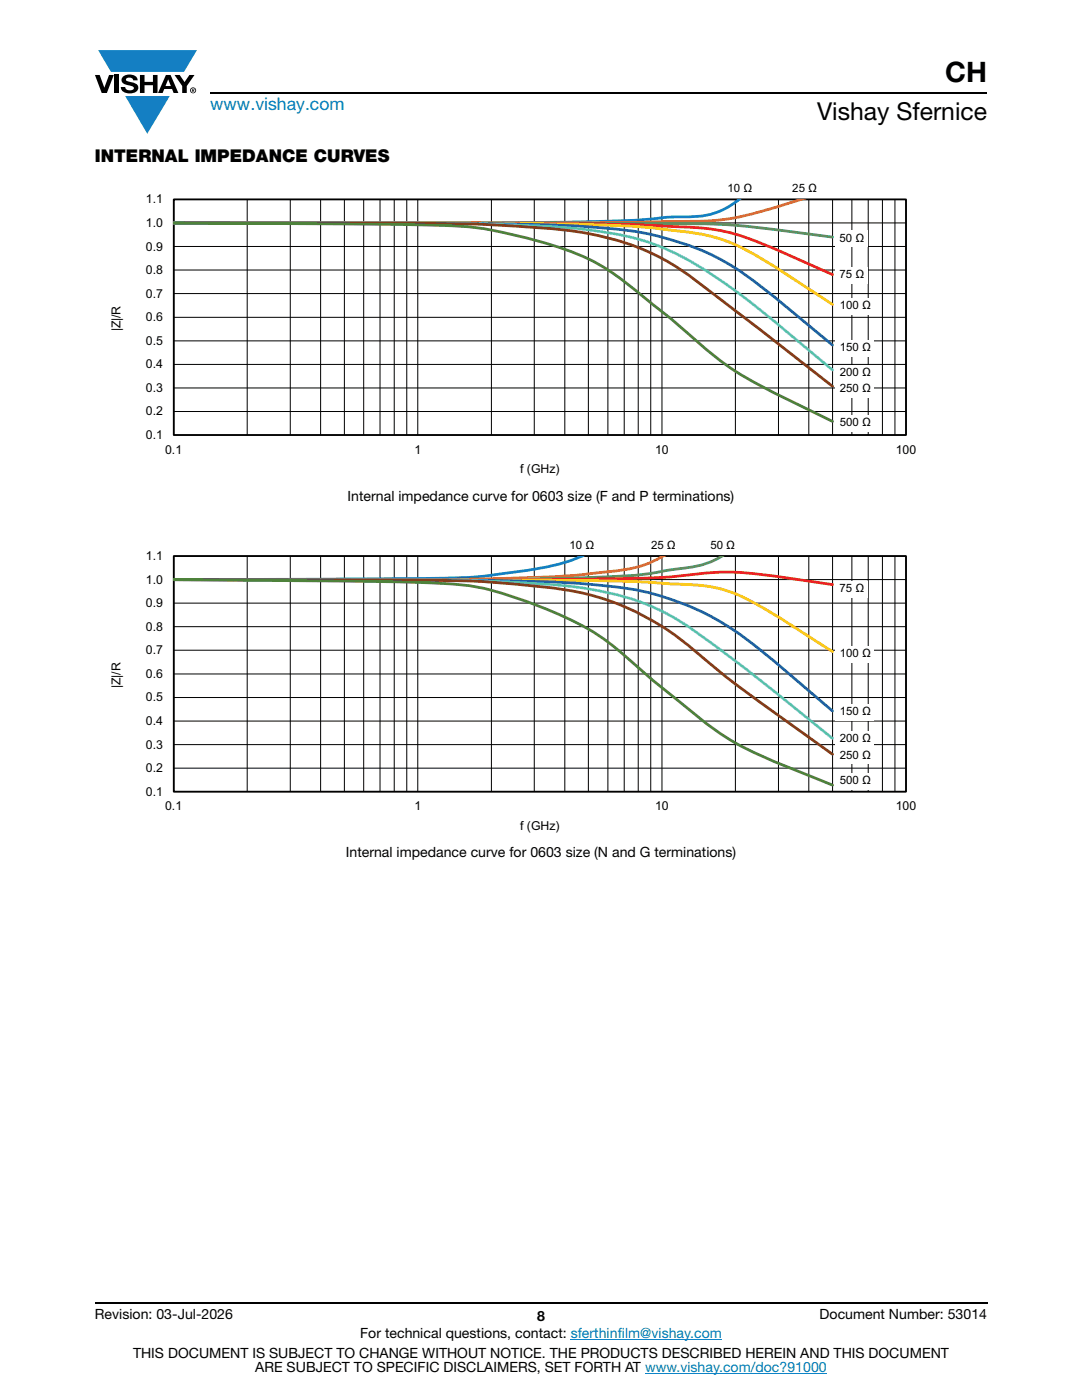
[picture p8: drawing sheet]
<svg xmlns="http://www.w3.org/2000/svg" width="216mm" height="279mm" viewBox="0 0 216 279" stroke-linecap="round" stroke-linejoin="round" font-family="sans-serif">
<g fill="#147fc3">
<path d="M19.6 10h19.7l-2.6 4.3h-1.1h-13.5z"/>
<path d="M25 19.2h8.9l-4.5 7.5z"/>
</g>
<g fill="#000">
<path d="M18.9 15h1l.9 2.5 1-2.5h.9l-1.4 3.6h-1zM22.9 15h.9v3.6h-.9zM24.6 15.3a2.1 2.1 0 0 1 2.8 .3l.1 .4h-.9a.79 .79 0 0 0-.7-.5 .79 .79 0 0 0-.8 .4l.3 .3 1 .2a1.08 1.08 0 0 1 1.2 1 1.08 1.08 0 0 1-1.1 1.2 1.73 1.73 0 0 1-2.4-1.2h.9a.96 .96 0 0 0 .8 .6 .96 .96 0 0 0 .9-.4 1.31 1.31 0 0 0-1.2-.6 1.03 1.03 0 0 1-1.1-.6 1.03 1.03 0 0 1 .2-1.1zM27.9 15h.9v1.3h1.7v-1.3h.9v3.6h-.9v-1.6h-1.7v1.6h-.9zM34.8 15h1.1l.9 1.4 1-1.4h1l-1.5 2.2v1.4h-.9v-1.4z"/>
<path d="M33.6 15.9l.5 1.3h-1.1zM33.1 15l-1.6 3.6h1l.3-.8h1.5l.3 .8h1l-1.6-3.6z"/>
<path d="M38.4 17.8h.2v.2h-.2zM38.3 17.7v.7h.1v-.3l.4 .3-.2-.3 .2-.2-.1-.2z"/>
<path d="M38.1 18a.46 .46 0 0 1 .9 0 .46 .46 0 0 1-.9 0zM37.9 18a.6 .6 0 0 0 1.2 0 .6 .6 0 0 0-1.2 0z"/>
</g>
<path d="M42 18.6h155M18.9 260h178.1" fill="none" stroke="#000" stroke-width=".36"/>
<path d="M113.9 267.3h30.1M128.7 274h36.3" fill="none" stroke="#007ec4" stroke-width=".2"/>
<g fill="none" stroke="#000" stroke-width=".2">
<path d="M34.7 39.8h146.1v47h-146.1zM49.3 39.8v47M57.9 39.8v47M64 39.8v47M68.7 39.8v47M72.6 39.8v47M75.8 39.8v47M78.7 39.8v47M81.2 39.8v47M83.4 39.8v47M98.1 39.8v47M106.6 39.8v47"/>
<path d="M112.7 39.8v47M117.4 39.8v47M121.3 39.8v47M124.6 39.8v47M127.4 39.8v47M129.8 39.8v47M132.1 39.8v47M146.7 39.8v47M155.3 39.8v47M161.4 39.8v47M166.1 39.8v47M170 39.8v47"/>
<path d="M173.2 39.8v47M176.1 39.8v47M178.6 39.8v47M34.7 58.6h146.1M34.7 53.9h146.1M34.7 49.2h146.1M34.7 44.5h146.1M34.7 77.4h146.1M34.7 72.7h146.1M34.7 68h146.1M34.7 63.3h146.1M34.7 82.1h146.1"/>
</g>
<path d="M34.7 39.8h146.1v47h-146.1z" fill="none" stroke="#000" stroke-width=".35"/>
<path d="M147.5 39.7a15.3 15.3 0 0 1-11.1 3.6h-2.1a303.2 303.2 0 0 1-29.5 1.1l-70.1 .1" fill="none" stroke="#147fc3" stroke-width=".55"/>
<path d="M160 39.7l-1.1 .4a81.8 81.8 0 0 1-16.2 3.9l-3.6 .2-24.2 .3h-80.2" fill="none" stroke="#f16b22" stroke-width=".55"/>
<path d="M34.7 44.5l93.8 .1a196 196 0 0 1 24 1l13.6 1.7" fill="none" stroke="#48b74e" stroke-width=".55"/>
<path d="M34.7 44.5l80.2 .1a298.8 298.8 0 0 1 27.8 1.2 59.5 59.5 0 0 1 14.7 5.1l8.7 3.9" fill="none" stroke="#ee1f23" stroke-width=".55"/>
<path d="M34.7 44.5l74.5 .1a201.4 201.4 0 0 1 28.8 1.8 33 33 0 0 1 14.1 5.3l14 9.1" fill="none" stroke="#fec80b" stroke-width=".55"/>
<path d="M34.7 44.5l62.4 .1a239.8 239.8 0 0 1 30.3 1.7 52.2 52.2 0 0 1 26.2 12.2l12.5 10.4" fill="none" stroke="#2b5597" stroke-width=".55"/>
<path d="M34.7 44.5l60.4 .1a248.8 248.8 0 0 1 23.7 1.5 49.3 49.3 0 0 1 24.2 9.3 263.2 263.2 0 0 1 21.6 17.2l1.5 1.2" fill="none" stroke="#5dc7d2" stroke-width=".55"/>
<path d="M34.7 44.5l43.5 .1a283 283 0 0 1 36.7 1.6 49.5 49.5 0 0 1 25.9 11.2l25.3 19.7" fill="none" stroke="#823d1b" stroke-width=".55"/>
<path d="M34.7 44.5l27.7 .2a522.4 522.4 0 0 1 31.7 .6 92.6 92.6 0 0 1 23.3 6.4 60.9 60.9 0 0 1 12.5 8.7l7.2 6a65.7 65.7 0 0 0 18 12.3l11 5.4" fill="none" stroke="#4e823b" stroke-width=".55"/>
<g fill="#fff">
<path d="M166.7 82.8h7.7v3.4h-7.7z"/>
<path d="M166.7 76h7.7v3.4h-7.7z"/>
<path d="M166.7 72.8h7.7v3.4h-7.7z"/>
<path d="M166.7 67.8h7.7v3.4h-7.7z"/>
<path d="M144.3 36.1h6.5v3.4h-6.5z"/>
<path d="M157.3 36.1h6.4v3.4h-6.4z"/>
<path d="M166.7 46h6.4v3.4h-6.4z"/>
<path d="M166.7 53.4h6.4v3.4h-6.4z"/>
<path d="M166.7 59.5h7.7v3.3h-7.7z"/>
</g>
<g fill="none" stroke="#000" stroke-width=".2">
<path d="M34.7 111h146.1v47h-146.1zM34.7 115.7h146.1M49.3 111v47M57.9 111v47M64 111v47M68.7 111v47M72.6 111v47M75.8 111v47M78.7 111v47M81.2 111v47M83.4 111v47M98.1 111v47"/>
<path d="M106.6 111v47M112.7 111v47M117.4 111v47M121.3 111v47M124.6 111v47M127.4 111v47M129.8 111v47M132.1 111v47M146.7 111v47M155.3 111v47M161.4 111v47M166.1 111v47"/>
<path d="M170 111v47M173.2 111v47M176.1 111v47M178.6 111v47M34.7 139.2h146.1M34.7 134.5h146.1M34.7 129.8h146.1M34.7 125.1h146.1M34.7 120.4h146.1M34.7 153.3h146.1M34.7 148.6h146.1M34.7 143.9h146.1"/>
</g>
<path d="M34.7 111h146.1v47h-146.1z" fill="none" stroke="#000" stroke-width=".35"/>
<path d="M116.3 110.9a53.2 53.2 0 0 1-15.7 3.5l-1.3 .2a112.1 112.1 0 0 1-17.5 .9l-47.1 .2" fill="none" stroke="#147fc3" stroke-width=".55"/>
<path d="M132.4 110.9a23.2 23.2 0 0 1-11 3.2 246.9 246.9 0 0 1-27.3 1.5l-59.4 .1" fill="none" stroke="#f16b22" stroke-width=".55"/>
<path d="M144.2 110.9a19 19 0 0 1-8.8 2.6l-1.1 .2a84.2 84.2 0 0 1-16.9 1.6l-23.3 .3-59.4 .1" fill="none" stroke="#48b74e" stroke-width=".55"/>
<path d="M34.7 115.7l81.5-.1a198 198 0 0 0 26.5-1.4 97.6 97.6 0 0 1 19.2 1.8l4.2 .7" fill="none" stroke="#ee1f23" stroke-width=".55"/>
<path d="M34.7 115.7l77.4 .1a309.3 309.3 0 0 1 29.4 1.2 29 29 0 0 1 10.6 4.2l4.5 2.7 9.5 6.1" fill="none" stroke="#fec80b" stroke-width=".55"/>
<path d="M34.7 115.7l62.4 .1a212 212 0 0 1 29.1 1.8 55 55 0 0 1 26.9 13.2l13 11.1" fill="none" stroke="#2b5597" stroke-width=".55"/>
<path d="M34.7 115.7h45.4a299.7 299.7 0 0 1 36.1 1.6 49.3 49.3 0 0 1 25.7 11 615.1 615.1 0 0 1 24.2 19.1" fill="none" stroke="#5dc7d2" stroke-width=".55"/>
<path d="M34.7 115.7l41.5 .1a263 263 0 0 1 25.8 .7l2.8 .3a60.6 60.6 0 0 1 19.7 4.2 57.1 57.1 0 0 1 16.3 10.7 358.5 358.5 0 0 0 22.6 16.9l2.7 1.9" fill="none" stroke="#823d1b" stroke-width=".55"/>
<path d="M34.7 115.7l20.1 .2a623 623 0 0 1 37.2 .8 54.1 54.1 0 0 1 14.3 3.8 56.9 56.9 0 0 1 16.7 9 346.4 346.4 0 0 0 20 16.4 82.6 82.6 0 0 0 17.4 8.5l5.7 2.3" fill="none" stroke="#4e823b" stroke-width=".55"/>
<g fill="#fff">
<path d="M166.7 154.3h7.7v3.3h-7.7z"/>
<path d="M166.7 149.2h7.7v3.4h-7.7z"/>
<path d="M166.7 145.9h7.7v3.4h-7.7z"/>
<path d="M166.7 140.4h7.7v3.4h-7.7z"/>
<path d="M112.8 107.4h6.4v3.4h-6.4z"/>
<path d="M129.1 107.4h6.4v3.4h-6.4z"/>
<path d="M140.9 107.4h6.4v3.4h-6.4z"/>
<path d="M166.7 116h6.4v3.4h-6.4z"/>
<path d="M166.7 128.9h7.7v3.3h-7.7z"/>
</g>
<text font-size="5.6" x="188.6" y="16.4">CH</text>
<text font-size="4.9" x="163" y="24">Vishay Sfernice</text>
<text font-size="3.5" fill="#007ec4" x="42" y="21.9">www.vishay.com</text>
<text font-size="3.5" x="18.9" y="32.3">INTERNAL IMPEDANCE CURVES</text>
<g font-size="2.8">
<text x="69.4" y="99.9">Internal impedance curve for 0603 size (F and P terminations)</text>
<text x="69" y="171">Internal impedance curve for 0603 size (N and G terminations)</text>
<text x="18.9" y="263.3">Revision: 03-Jul-2026</text>
<text x="107.2" y="263.6">8</text>
<text x="163.6" y="263.3">Document Number: 53014</text>
<text x="71.9" y="267.1">For technical questions, contact: sferthinfilm@vishay.com</text>
<text x="26.5" y="271">THIS DOCUMENT IS SUBJECT TO CHANGE WITHOUT NOTICE. THE PRODUCTS DESCRIBED HEREIN AND THIS DOCUMENT</text>
<text x="50.9" y="273.8">ARE SUBJECT TO SPECIFIC DISCLAIMERS, SET FORTH AT www.vishay.com/doc?91000</text>
</g>
<g font-size="2.5">
<text x="29.1" y="40.6">1.1</text>
<text x="29.1" y="45.3">1.0</text>
<text x="29.1" y="50">0.9</text>
<text x="29.1" y="59.4">0.7</text>
<text x="29.1" y="54.7">0.8</text>
<text x="29.1" y="64.1">0.6</text>
<text x="24" y="66.1" transform="rotate(-90 24 66.1)">|Z|/R</text>
<text x="29.1" y="68.8">0.5</text>
<text x="29.1" y="73.5">0.4</text>
<text x="29.1" y="82.9">0.2</text>
<text x="29.1" y="78.2">0.3</text>
<text x="29.1" y="87.6">0.1</text>
<text x="33" y="90.5">0.1</text>
<text x="82.7" y="90.5">1</text>
<text x="103.8" y="94.5">f (GHz)</text>
<text x="130.7" y="90.5">10</text>
<text x="178.7" y="90.5">100</text>
<text x="29.1" y="111.8">1.1</text>
<text x="29.1" y="116.5">1.0</text>
<text x="29.1" y="125.9">0.8</text>
<text x="29.1" y="121.2">0.9</text>
<text x="29.1" y="130.6">0.7</text>
<text x="24" y="137.3" transform="rotate(-90 24 137.3)">|Z|/R</text>
<text x="29.1" y="135.3">0.6</text>
<text x="29.1" y="140">0.5</text>
<text x="29.1" y="149.4">0.3</text>
<text x="29.1" y="144.7">0.4</text>
<text x="29.1" y="154.1">0.2</text>
<text x="29.1" y="158.8">0.1</text>
<text x="33" y="161.7">0.1</text>
<text x="82.7" y="161.7">1</text>
<text x="130.7" y="161.7">10</text>
<text x="178.7" y="161.7">100</text>
<text x="103.8" y="165.6">f (GHz)</text>
</g>
<g font-size="2.3">
<text x="145.2" y="38.3">10 Ω</text>
<text x="158.1" y="38.3">25 Ω</text>
<text x="167.5" y="48.2">50 Ω</text>
<text x="167.5" y="55.6">75 Ω</text>
<text x="167.6" y="61.7">100 Ω</text>
<text x="167.6" y="70.1">150 Ω</text>
<text x="167.6" y="75">200 Ω</text>
<text x="167.6" y="78.2">250 Ω</text>
<text x="167.6" y="85">500 Ω</text>
<text x="113.7" y="109.6">10 Ω</text>
<text x="129.9" y="109.6">25 Ω</text>
<text x="141.7" y="109.6">50 Ω</text>
<text x="167.5" y="118.2">75 Ω</text>
<text x="167.6" y="131.1">100 Ω</text>
<text x="167.6" y="142.6">150 Ω</text>
<text x="167.6" y="148.1">200 Ω</text>
<text x="167.6" y="151.4">250 Ω</text>
<text x="167.6" y="156.5">500 Ω</text>
</g>
</svg>
